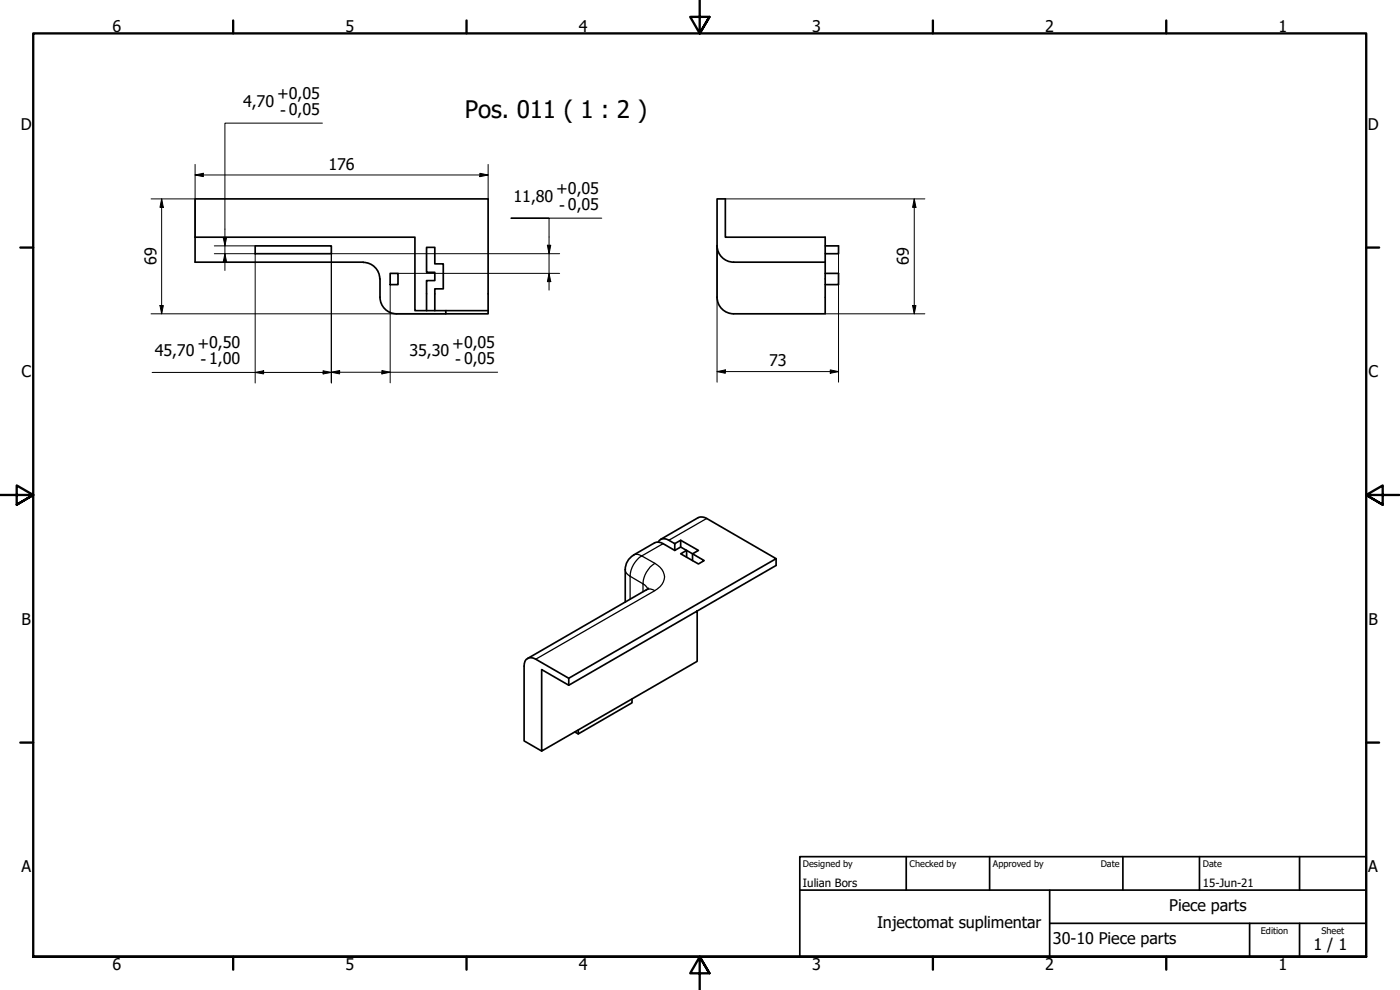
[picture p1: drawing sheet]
<svg xmlns="http://www.w3.org/2000/svg" width="420mm" height="297mm" viewBox="0 0 420 297" stroke-linecap="round" stroke-linejoin="round" font-family="sans-serif">
<!-- layer: Visible (ISO) -->
<g fill="none" stroke="#000" stroke-width=".51">
<path d="M58.5 71.2v-11.5h88v33.5M58.5 71.2h66v22h22M58.5 71.2v7.5h50.5M76.6 73.8h22.8v2.3h-22.8zM109 78.7a5 5 0 0 1 5 5M215.2 73.7v-14h2.5v11.5h29.9v23h-27.4M215.2 73.7v15.5a5 5 0 0 0 5 5M215.2 73.7a5 5 0 0 0 5 5M220.2 78.7h27.4M247.6 73.8h4.1v2.3h-4.1M114 83.7v5.5a5 5 0 0 0 5 5h14.8M117.1 82h2.3v3.4h-2.3z"/>
<path d="M128 93.2v-9h2.5v-2.5h-2.5v-7.5h2.5v5h2.5v7.5h-2.5v6.5M133.8 93.2v1h12.7v-1M247.6 82h4.1v3.4h-4.1M187.6 170.9v9.7M194.6 176.5l-36.3 21.1M197.5 162.6a2.1 2.1 0 0 1 3.2-.5l1.8 1 1.8-1 5.3 3-1.8 1.1 3.5 2-1.7 1-5.3-3 1.8-1.1-1.8-1-1.8 1v-2M198.2 161.8l11.3-6.5a2.8 2.8 0 0 1 2.6 .3l20.8 12-62.2 35.9M202.5 165.1l-3.5-2a2.8 2.8 0 0 0-2.5-.2l-6.4 3.6a5.1 5.1 0 0 0-2.5 4.4M204.3 162.1v2M206.1 167.2v-2.1l1.7 1.1v2M232.9 167.6v2.1l-62.2 35.9-8.1-4.7v24.4l46.6-26.9v-15.1M170.7 205.6v-2.1l-9.9-5.7a2.16 2.16 0 0 0-2.5-.2 2.16 2.16 0 0 0-1 2.3v22.4l5.3 3"/>
<path d="M172.5 219.6l1 .6M189.7 209.7v1.2l-16.2 9.3v-1.1"/>
</g>
<!-- layer: Visible Narrow (ISO) -->
<g fill="none" stroke="#000" stroke-width=".38">
<path d="M212.1 155.6l-11.4 6.5M187.6 170.9a2.36 2.36 0 0 0 1.5 2M189.1 172.9l3.9 2.3M189.1 172.9v6.9M190.1 166.5a2.26 2.26 0 0 1 2.5 .3M192.6 166.8a7.6 7.6 0 0 0-3.5 6.1M192.6 166.8l3.9 2.2M193 175.2l.9 .7 .5 .8M193 175.2v2.3M196.5 169a7.7 7.7 0 0 0-3.5 6.2M196.5 169a4.3 4.3 0 0 1 2.2 6.3l-2.2 1.9a2.37 2.37 0 0 0-2.5-.2M196.5 177.2l-35.7 20.6"/>
<path d="M199 163.1l-6.4 3.7"/>
</g>
<!-- layer: Border (ISO) -->
<g fill="none" stroke="#000" stroke-width=".7">
<path d="M70 6.1v3.9M140 6.1v3.9M210 0v10l-2.9-4.9h5.8l-2.9 4.9 2.9-4.9M280 6.1v3.9M350 6.1v3.9M6.1 74.3h3.9M410 74.3h3.9M0 148.5h10l-5-2.8v5.7l5-2.9-5 2.9M420 148.5h-10l5-2.8v5.7l-5-2.9 5 2.9M6.1 222.8h3.9M410 222.8h3.9M10 287.1v-277.1h400v277.1h-400h400"/>
<path d="M70 287.1v3.8M140 287.1v3.8M212.9 292l-2.9-4.9 2.9 4.9h-5.8l2.9-4.9v9.9M280 287.1v3.8M350 287.1v3.8"/>
</g>
<!-- layer: Title (ISO) -->
<path d="M240 257h170v30.1h-170zM272 257v10.1M297 257v10.1M337 257v10.1M360 257v10.1M390 257v10.1M240 267.1h170M315 277h95M315 267.1v20M375 277v10.1M390 277v10.1" fill="none" stroke="#000" stroke-width=".51"/>
<!-- layer: Dimension (ISO) -->
<g fill="none" stroke="#000" stroke-width=".3">
<path d="M96.8 36.9h-29.3v44.2M45.3 59.7h13.2M48.5 59.7l.5 2.5h-1zM48.5 59.7v34.5M58.5 52.5l2.5-.5v1zM58.5 52.5h88M58.5 49.3v21.9M144 52l2.5 .5-2.5 .5zM146.5 49.3v10.4M217.7 59.7h59.9M274.4 59.7l.5 2.5h-1zM274.4 59.7v34.5"/>
<path d="M64.3 76.1h12.3v38.8M64.3 73.8h12.3M67 71.2h1l-.5 2.6zM67.5 76.1l.5 2.5h-1zM164.3 73.6h1l-.5 2.5zM168 76.1h-68.6v38.8M180.6 65.5h-27.2h11.4v21.5M215.2 73.7v41M251.7 76.1v38.6M45.3 94.2h88.5M48 91.7h1l-.5 2.5zM117.1 85.4v29.5"/>
<path d="M119.4 82h48.6M164.8 82l.5 2.5h-1zM247.6 94.2h30M273.9 91.7h1l-.5 2.5zM76.6 111.7l2.5-.5v1zM97 111.2l2.4 .5-2.4 .5zM99.4 111.7l2.5-.5v1zM114.6 111.2l2.5 .5-2.5 .5zM149.4 111.7h-103.7M215.2 111.5l2.5-.5v1zM215.2 111.5h36.5M249.2 111l2.5 .5-2.5 .5z"/>
</g>
<g fill="#000">
<path d="M58.5 52.5l2.5-.5v1z" fill-rule="evenodd"/>
<path d="M144 52l2.5 .5-2.5 .5z" fill-rule="evenodd"/>
<path d="M48.5 59.7l.5 2.5h-1z" fill-rule="evenodd"/>
<path d="M67 71.2h1l-.5 2.6z" fill-rule="evenodd"/>
<path d="M67.5 76.1l.5 2.5h-1z" fill-rule="evenodd"/>
<path d="M164.3 73.6h1l-.5 2.5z" fill-rule="evenodd"/>
<path d="M274.4 59.7l.5 2.5h-1z" fill-rule="evenodd"/>
<path d="M48 91.7h1l-.5 2.5z" fill-rule="evenodd"/>
<path d="M164.8 82l.5 2.5h-1z" fill-rule="evenodd"/>
<path d="M273.9 91.7h1l-.5 2.5z" fill-rule="evenodd"/>
<path d="M76.6 111.7l2.5-.5v1z" fill-rule="evenodd"/>
<path d="M97 111.2l2.4 .5-2.4 .5z" fill-rule="evenodd"/>
<path d="M99.4 111.7l2.5-.5v1z" fill-rule="evenodd"/>
<path d="M114.6 111.2l2.5 .5-2.5 .5z" fill-rule="evenodd"/>
<path d="M215.2 111.5l2.5-.5v1z" fill-rule="evenodd"/>
<path d="M249.2 111l2.5 .5-2.5 .5z" fill-rule="evenodd"/>
</g>
<text font-size="7.2" x="139.5" y="35.4">Pos. 011 ( 1 : 2 )</text>
<g font-size="4.8">
<text x="33.7" y="9.6">6</text>
<text x="103.7" y="9.6">5</text>
<text x="173.7" y="9.6">4</text>
<text x="243.7" y="9.6">3</text>
<text x="313.7" y="9.6">2</text>
<text x="383.7" y="9.6">1</text>
<text x="83.2" y="29.8">+0,05</text>
<text x="73" y="32.1">4,70</text>
<text x="84.1" y="34.7">- 0,05</text>
<text x="6.2" y="38.9">D</text>
<text x="410.5" y="38.9">D</text>
<text x="98.6" y="50.9">176</text>
<text x="166.9" y="58.3">+0,05</text>
<text x="154.1" y="60.6">11,80</text>
<text x="167.8" y="63.2">- 0,05</text>
<text x="46.9" y="79.6" transform="rotate(-90 46.9 79.6)">69</text>
<text x="272.8" y="79.6" transform="rotate(-90 272.8 79.6)">69</text>
<text x="46.4" y="106.9">45,70</text>
<text x="59.2" y="104.6">+0,50</text>
<text x="122.9" y="106.9">35,30</text>
<text x="135.7" y="104.6">+0,05</text>
<text x="6.4" y="113.1">C</text>
<text x="60.1" y="109.5">- 1,00</text>
<text x="136.6" y="109.5">- 0,05</text>
<text x="230.8" y="109.8">73</text>
<text x="410.7" y="113.1">C</text>
<text x="6.4" y="187.4">B</text>
<text x="410.7" y="187.4">B</text>
<text x="6.4" y="261.7">A</text>
<text x="410.7" y="261.7">A</text>
<text x="350.9" y="273.3">Piece parts</text>
<text x="263.2" y="278.4">Injectomat suplimentar</text>
<text x="316" y="283.3">30-10 Piece parts</text>
<text x="394.2" y="285">1 / 1</text>
<text x="33.7" y="290.9">6</text>
<text x="103.7" y="290.9">5</text>
<text x="173.7" y="290.9">4</text>
<text x="243.7" y="290.9">3</text>
<text x="313.7" y="290.9">2</text>
<text x="383.7" y="290.9">1</text>
</g>
<g font-size="3.4">
<text x="241" y="266">Iulian Bors</text>
<text x="361" y="266">15-Jun-21</text>
</g>
<g font-size="2.7">
<text x="241" y="260.1">Designed by</text>
<text x="273" y="260.1">Checked by</text>
<text x="298" y="260.1">Approved by</text>
<text x="330.3" y="260">Date</text>
<text x="361" y="260">Date</text>
<text x="378.4" y="280.1">Edition</text>
<text x="396.6" y="280.1">Sheet</text>
</g>
</svg>
